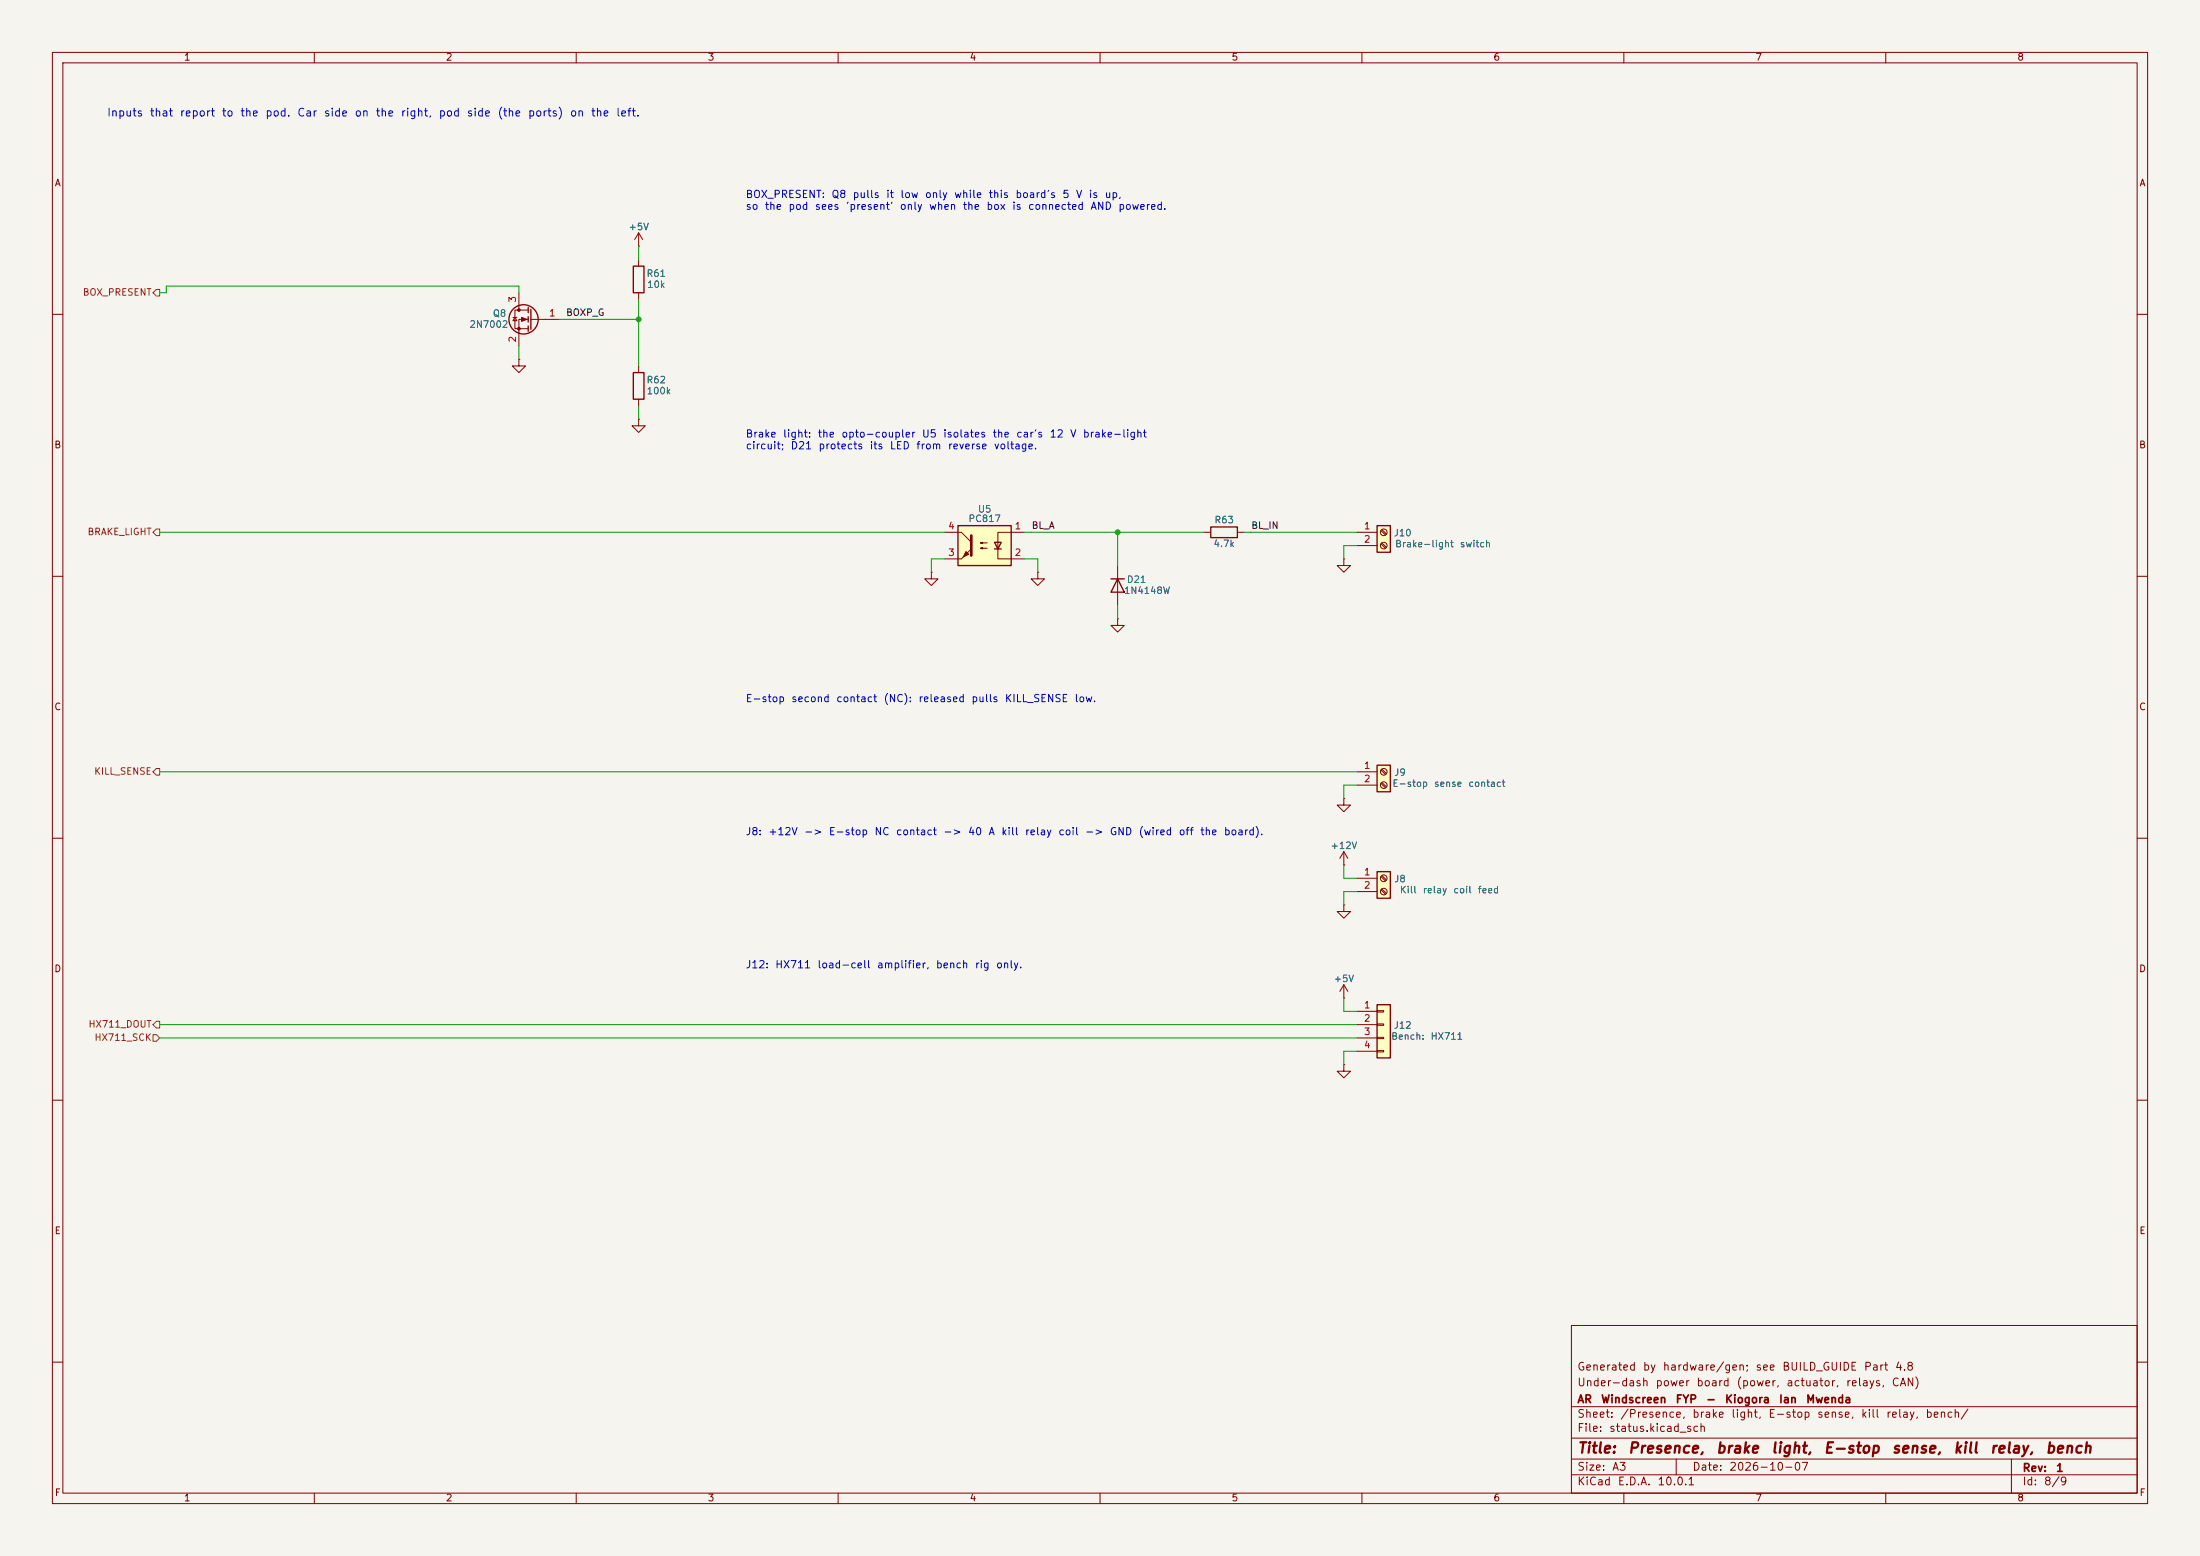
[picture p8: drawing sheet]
(kicad_sch
 (version 20250610)
 (generator "eeschema")
 (generator_version "10.0")
 (paper "A3")
 (title_block
  (title "Presence, brake light, E-stop sense, kill relay, bench")
  (date "2026-10-07")
  (rev "1")
  (company "AR Windscreen FYP - Kiogora Ian Mwenda")
  (comment 1 "Under-dash power board (power, actuator, relays, CAN)")
  (comment 2 "Generated by hardware/gen; see BUILD_GUIDE Part 4.8"))
 (lib_symbols
  (symbol "Transistor_FET:2N7002"
   (embedded_fonts no)
   (property "Reference" "Q" (at 5.08 1.905 0) (show_name no) (do_not_autoplace no) (effects (font (size 1.27 1.27)) (justify left)))
   (property "Value" "2N7002" (at 5.08 0 0) (show_name no) (do_not_autoplace no) (effects (font (size 1.27 1.27)) (justify left)))
   (property "Footprint" "Package_TO_SOT_SMD:SOT-23" (at 5.08 -1.905 0) (show_name no) (do_not_autoplace no) (hide yes) (effects (font (size 1.27 1.27)
    (italic yes)) (justify left)))
   (property "Datasheet" "https://www.onsemi.com/pub/Collateral/NDS7002A-D.PDF" (at 5.08 -3.81 0) (show_name no) (do_not_autoplace no) (hide yes) (effects (font (size 1.27 1.27)) (justify left)))
   (property "Description" "0.115A Id, 60V Vds, N-Channel MOSFET, SOT-23" (at 0 0 0) (show_name no) (do_not_autoplace no) (hide yes) (effects (font (size 1.27 1.27))))
   (pin_names
    (offset 0) (hide yes)) (exclude_from_sim no) (in_bom yes) (on_board yes)
   (in_pos_files yes)
   (duplicate_pin_numbers_are_jumpers no)
   (symbol "2N7002_0_1"
    (polyline (pts (xy 0.254 1.905) (xy 0.254 -1.905)) (stroke (width 0.254) (type default)) (fill (type none)))
    (polyline (pts (xy 0.254 0) (xy -2.54 0)) (stroke (width 0) (type default)) (fill (type none)))
    (polyline (pts (xy 0.762 2.286) (xy 0.762 1.27)) (stroke (width 0.254) (type default)) (fill (type none)))
    (polyline (pts (xy 0.762 0.508) (xy 0.762 -0.508)) (stroke (width 0.254) (type default)) (fill (type none)))
    (polyline (pts (xy 0.762 -1.27) (xy 0.762 -2.286)) (stroke (width 0.254) (type default)) (fill (type none)))
    (polyline (pts (xy 0.762 -1.778) (xy 3.302 -1.778) (xy 3.302 1.778) (xy 0.762 1.778)) (stroke (width 0) (type default)) (fill (type none)))
    (polyline (pts (xy 1.016 0) (xy 2.032 0.381) (xy 2.032 -0.381) (xy 1.016 0)) (stroke (width 0) (type default)) (fill (type outline)))
    (circle (center 1.651 0) (radius 2.794) (stroke (width 0.254) (type default)) (fill (type none)))
    (polyline (pts (xy 2.54 2.54) (xy 2.54 1.778)) (stroke (width 0) (type default)) (fill (type none)))
    (circle (center 2.54 1.778) (radius 0.254) (stroke (width 0) (type default)) (fill (type outline)))
    (circle (center 2.54 -1.778) (radius 0.254) (stroke (width 0) (type default)) (fill (type outline)))
    (polyline (pts (xy 2.54 -2.54) (xy 2.54 0) (xy 0.762 0)) (stroke (width 0) (type default)) (fill (type none)))
    (polyline (pts (xy 2.921 0.381) (xy 3.683 0.381)) (stroke (width 0) (type default)) (fill (type none)))
    (polyline (pts (xy 3.302 0.381) (xy 2.921 -0.254) (xy 3.683 -0.254) (xy 3.302 0.381)) (stroke (width 0) (type default)) (fill (type none))))
   (symbol "2N7002_1_1"
    (pin input line (at -5.08 0 0) (length 2.54) (name "G" (effects (font (size 1.27 1.27)))) (number "1" (effects (font (size 1.27 1.27)))))
    (pin passive line (at 2.54 -5.08 90) (length 2.54) (name "S" (effects (font (size 1.27 1.27)))) (number "2" (effects (font (size 1.27 1.27)))))
    (pin passive line (at 2.54 5.08 270) (length 2.54) (name "D" (effects (font (size 1.27 1.27)))) (number "3" (effects (font (size 1.27 1.27))))))
   (embedded_fonts no))
  (symbol "Device:R"
   (pin_numbers (hide yes))
   (pin_names
    (offset 0)) (exclude_from_sim no) (in_bom yes) (on_board yes)
   (in_pos_files yes)
   (duplicate_pin_numbers_are_jumpers no)
   (property "Reference" "R" (at 2.032 0 90) (show_name no) (do_not_autoplace no) (effects (font (size 1.27 1.27))))
   (property "Value" "R" (at 0 0 90) (show_name no) (do_not_autoplace no) (effects (font (size 1.27 1.27))))
   (property "Footprint" "" (at -1.778 0 90) (show_name no) (do_not_autoplace no) (hide yes) (effects (font (size 1.27 1.27))))
   (property "Datasheet" "" (at 0 0 0) (show_name no) (do_not_autoplace no) (hide yes) (effects (font (size 1.27 1.27))))
   (property "Description" "Resistor" (at 0 0 0) (show_name no) (do_not_autoplace no) (hide yes) (effects (font (size 1.27 1.27))))
   (symbol "R_0_1"
    (rectangle (start -1.016 -2.54) (end 1.016 2.54) (stroke (width 0.254) (type default)) (fill (type none))))
   (symbol "R_1_1"
    (pin passive line (at 0 3.81 270) (length 1.27) (name "" (effects (font (size 1.27 1.27)))) (number "1" (effects (font (size 1.27 1.27)))))
    (pin passive line (at 0 -3.81 90) (length 1.27) (name "" (effects (font (size 1.27 1.27)))) (number "2" (effects (font (size 1.27 1.27))))))
   (embedded_fonts no))
  (symbol "Connector:Screw_Terminal_01x02"
   (pin_names
    (offset 1.016) (hide yes)) (exclude_from_sim no) (in_bom yes) (on_board yes)
   (in_pos_files yes)
   (duplicate_pin_numbers_are_jumpers no)
   (property "Reference" "J" (at 0 2.54 0) (show_name no) (do_not_autoplace no) (effects (font (size 1.27 1.27))))
   (property "Value" "Screw_Terminal_01x02" (at 0 -5.08 0) (show_name no) (do_not_autoplace no) (effects (font (size 1.27 1.27))))
   (property "Footprint" "" (at 0 0 0) (show_name no) (do_not_autoplace no) (hide yes) (effects (font (size 1.27 1.27))))
   (property "Datasheet" "" (at 0 0 0) (show_name no) (do_not_autoplace no) (hide yes) (effects (font (size 1.27 1.27))))
   (property "Description" "Generic screw terminal, single row, 01x02, script generated (kicad-library-utils/schlib/autogen/connector/)" (at 0 0 0) (show_name no) (do_not_autoplace no) (hide yes) (effects (font (size 1.27 1.27))))
   (symbol "Screw_Terminal_01x02_1_1"
    (rectangle (start -1.27 1.27) (end 1.27 -3.81) (stroke (width 0.254) (type default)) (fill (type background)))
    (polyline (pts (xy -0.5334 0.3302) (xy 0.3302 -0.508)) (stroke (width 0.1524) (type default)) (fill (type none)))
    (polyline (pts (xy -0.5334 -2.2098) (xy 0.3302 -3.048)) (stroke (width 0.1524) (type default)) (fill (type none)))
    (polyline (pts (xy -0.3556 0.508) (xy 0.508 -0.3302)) (stroke (width 0.1524) (type default)) (fill (type none)))
    (polyline (pts (xy -0.3556 -2.032) (xy 0.508 -2.8702)) (stroke (width 0.1524) (type default)) (fill (type none)))
    (circle (center 0 0) (radius 0.635) (stroke (width 0.1524) (type default)) (fill (type none)))
    (circle (center 0 -2.54) (radius 0.635) (stroke (width 0.1524) (type default)) (fill (type none)))
    (pin passive line (at -5.08 0 0) (length 3.81) (name "Pin_1" (effects (font (size 1.27 1.27)))) (number "1" (effects (font (size 1.27 1.27)))))
    (pin passive line (at -5.08 -2.54 0) (length 3.81) (name "Pin_2" (effects (font (size 1.27 1.27)))) (number "2" (effects (font (size 1.27 1.27))))))
   (embedded_fonts no))
  (symbol "Isolator:PC817"
   (pin_names
    (offset 1.016)) (exclude_from_sim no) (in_bom yes) (on_board yes)
   (in_pos_files yes)
   (duplicate_pin_numbers_are_jumpers no)
   (property "Reference" "U" (at -5.08 5.08 0) (show_name no) (do_not_autoplace no) (effects (font (size 1.27 1.27)) (justify left)))
   (property "Value" "PC817" (at 0 5.08 0) (show_name no) (do_not_autoplace no) (effects (font (size 1.27 1.27)) (justify left)))
   (property "Footprint" "Package_DIP:DIP-4_W7.62mm" (at -5.08 -5.08 0) (show_name no) (do_not_autoplace no) (hide yes) (effects (font (size 1.27 1.27)
    (italic yes)) (justify left)))
   (property "Datasheet" "http://www.soselectronic.cz/a_info/resource/d/pc817.pdf" (at 0 0 0) (show_name no) (do_not_autoplace no) (hide yes) (effects (font (size 1.27 1.27)) (justify left)))
   (property "Description" "DC Optocoupler, Vce 35V, CTR 50-300%, DIP-4" (at 0 0 0) (show_name no) (do_not_autoplace no) (hide yes) (effects (font (size 1.27 1.27))))
   (symbol "PC817_0_1"
    (rectangle (start -5.08 3.81) (end 5.08 -3.81) (stroke (width 0.254) (type default)) (fill (type background)))
    (polyline (pts (xy -5.08 2.54) (xy -2.54 2.54) (xy -2.54 -0.635)) (stroke (width 0) (type default)) (fill (type none)))
    (polyline (pts (xy -3.175 -0.635) (xy -1.905 -0.635)) (stroke (width 0.254) (type default)) (fill (type none)))
    (polyline (pts (xy -2.54 -0.635) (xy -2.54 -2.54) (xy -5.08 -2.54)) (stroke (width 0) (type default)) (fill (type none)))
    (polyline (pts (xy -2.54 -0.635) (xy -3.175 0.635) (xy -1.905 0.635) (xy -2.54 -0.635)) (stroke (width 0.254) (type default)) (fill (type none)))
    (polyline (pts (xy -0.508 0.508) (xy 0.762 0.508) (xy 0.381 0.381) (xy 0.381 0.635) (xy 0.762 0.508)) (stroke (width 0) (type default)) (fill (type none)))
    (polyline (pts (xy -0.508 -0.508) (xy 0.762 -0.508) (xy 0.381 -0.635) (xy 0.381 -0.381) (xy 0.762 -0.508)) (stroke (width 0) (type default)) (fill (type none)))
    (polyline (pts (xy 2.54 1.905) (xy 2.54 -1.905)) (stroke (width 0.508) (type default)) (fill (type none)))
    (polyline (pts (xy 2.54 0.635) (xy 4.445 2.54)) (stroke (width 0) (type default)) (fill (type none)))
    (polyline (pts (xy 3.048 -1.651) (xy 3.556 -1.143) (xy 4.064 -2.159) (xy 3.048 -1.651)) (stroke (width 0) (type default)) (fill (type outline)))
    (polyline (pts (xy 4.445 2.54) (xy 5.08 2.54)) (stroke (width 0) (type default)) (fill (type none)))
    (polyline (pts (xy 4.445 -2.54) (xy 2.54 -0.635)) (stroke (width 0) (type default)) (fill (type outline)))
    (polyline (pts (xy 4.445 -2.54) (xy 5.08 -2.54)) (stroke (width 0) (type default)) (fill (type none))))
   (symbol "PC817_1_1"
    (pin passive line (at -7.62 2.54 0) (length 2.54) (name "" (effects (font (size 1.27 1.27)))) (number "1" (effects (font (size 1.27 1.27)))))
    (pin passive line (at -7.62 -2.54 0) (length 2.54) (name "" (effects (font (size 1.27 1.27)))) (number "2" (effects (font (size 1.27 1.27)))))
    (pin passive line (at 7.62 -2.54 180) (length 2.54) (name "" (effects (font (size 1.27 1.27)))) (number "3" (effects (font (size 1.27 1.27)))))
    (pin passive line (at 7.62 2.54 180) (length 2.54) (name "" (effects (font (size 1.27 1.27)))) (number "4" (effects (font (size 1.27 1.27))))))
   (embedded_fonts no))
  (symbol "Device:D"
   (pin_numbers (hide yes))
   (pin_names
    (offset 1.016) (hide yes)) (exclude_from_sim no) (in_bom yes) (on_board yes)
   (in_pos_files yes)
   (duplicate_pin_numbers_are_jumpers no)
   (property "Reference" "D" (at 0 2.54 0) (show_name no) (do_not_autoplace no) (effects (font (size 1.27 1.27))))
   (property "Value" "D" (at 0 -2.54 0) (show_name no) (do_not_autoplace no) (effects (font (size 1.27 1.27))))
   (property "Footprint" "" (at 0 0 0) (show_name no) (do_not_autoplace no) (hide yes) (effects (font (size 1.27 1.27))))
   (property "Datasheet" "" (at 0 0 0) (show_name no) (do_not_autoplace no) (hide yes) (effects (font (size 1.27 1.27))))
   (property "Description" "Diode" (at 0 0 0) (show_name no) (do_not_autoplace no) (hide yes) (effects (font (size 1.27 1.27))))
   (property "Sim.Device" "D" (at 0 0 0) (show_name no) (do_not_autoplace no) (hide yes) (effects (font (size 1.27 1.27))))
   (property "Sim.Pins" "1=K 2=A" (at 0 0 0) (show_name no) (do_not_autoplace no) (hide yes) (effects (font (size 1.27 1.27))))
   (symbol "D_0_1"
    (polyline (pts (xy -1.27 1.27) (xy -1.27 -1.27)) (stroke (width 0.254) (type default)) (fill (type none)))
    (polyline (pts (xy 1.27 1.27) (xy 1.27 -1.27) (xy -1.27 0) (xy 1.27 1.27)) (stroke (width 0.254) (type default)) (fill (type none)))
    (polyline (pts (xy 1.27 0) (xy -1.27 0)) (stroke (width 0) (type default)) (fill (type none))))
   (symbol "D_1_1"
    (pin passive line (at -3.81 0 0) (length 2.54) (name "K" (effects (font (size 1.27 1.27)))) (number "1" (effects (font (size 1.27 1.27)))))
    (pin passive line (at 3.81 0 180) (length 2.54) (name "A" (effects (font (size 1.27 1.27)))) (number "2" (effects (font (size 1.27 1.27))))))
   (embedded_fonts no))
  (symbol "Connector_Generic:Conn_01x04"
   (pin_names
    (offset 1.016) (hide yes)) (exclude_from_sim no) (in_bom yes) (on_board yes)
   (in_pos_files yes)
   (duplicate_pin_numbers_are_jumpers no)
   (property "Reference" "J" (at 0 5.08 0) (show_name no) (do_not_autoplace no) (effects (font (size 1.27 1.27))))
   (property "Value" "Conn_01x04" (at 0 -7.62 0) (show_name no) (do_not_autoplace no) (effects (font (size 1.27 1.27))))
   (property "Footprint" "" (at 0 0 0) (show_name no) (do_not_autoplace no) (hide yes) (effects (font (size 1.27 1.27))))
   (property "Datasheet" "" (at 0 0 0) (show_name no) (do_not_autoplace no) (hide yes) (effects (font (size 1.27 1.27))))
   (property "Description" "Generic connector, single row, 01x04, script generated (kicad-library-utils/schlib/autogen/connector/)" (at 0 0 0) (show_name no) (do_not_autoplace no) (hide yes) (effects (font (size 1.27 1.27))))
   (symbol "Conn_01x04_1_1"
    (rectangle (start -1.27 3.81) (end 1.27 -6.35) (stroke (width 0.254) (type default)) (fill (type background)))
    (rectangle (start -1.27 2.667) (end 0 2.413) (stroke (width 0.1524) (type default)) (fill (type none)))
    (rectangle (start -1.27 0.127) (end 0 -0.127) (stroke (width 0.1524) (type default)) (fill (type none)))
    (rectangle (start -1.27 -2.413) (end 0 -2.667) (stroke (width 0.1524) (type default)) (fill (type none)))
    (rectangle (start -1.27 -4.953) (end 0 -5.207) (stroke (width 0.1524) (type default)) (fill (type none)))
    (pin passive line (at -5.08 2.54 0) (length 3.81) (name "Pin_1" (effects (font (size 1.27 1.27)))) (number "1" (effects (font (size 1.27 1.27)))))
    (pin passive line (at -5.08 0 0) (length 3.81) (name "Pin_2" (effects (font (size 1.27 1.27)))) (number "2" (effects (font (size 1.27 1.27)))))
    (pin passive line (at -5.08 -2.54 0) (length 3.81) (name "Pin_3" (effects (font (size 1.27 1.27)))) (number "3" (effects (font (size 1.27 1.27)))))
    (pin passive line (at -5.08 -5.08 0) (length 3.81) (name "Pin_4" (effects (font (size 1.27 1.27)))) (number "4" (effects (font (size 1.27 1.27))))))
   (embedded_fonts no))
  (symbol "power:GND"
   (power global)
   (pin_numbers (hide yes))
   (pin_names
    (offset 0) (hide yes)) (exclude_from_sim no) (in_bom yes) (on_board yes)
   (in_pos_files yes)
   (duplicate_pin_numbers_are_jumpers no)
   (property "Reference" "#PWR" (at 0 -6.35 0) (show_name no) (do_not_autoplace no) (hide yes) (effects (font (size 1.27 1.27))))
   (property "Value" "GND" (at 0 -3.81 0) (show_name no) (do_not_autoplace no) (effects (font (size 1.27 1.27))))
   (property "Footprint" "" (at 0 0 0) (show_name no) (do_not_autoplace no) (hide yes) (effects (font (size 1.27 1.27))))
   (property "Datasheet" "" (at 0 0 0) (show_name no) (do_not_autoplace no) (hide yes) (effects (font (size 1.27 1.27))))
   (property "Description" "Power symbol creates a global label with name \"GND\" , ground" (at 0 0 0) (show_name no) (do_not_autoplace no) (hide yes) (effects (font (size 1.27 1.27))))
   (symbol "GND_0_1"
    (polyline (pts (xy 0 0) (xy 0 -1.27) (xy 1.27 -1.27) (xy 0 -2.54) (xy -1.27 -1.27) (xy 0 -1.27)) (stroke (width 0) (type default)) (fill (type none))))
   (symbol "GND_1_1"
    (pin power_in line (at 0 0 270) (length 0) (name "" (effects (font (size 1.27 1.27)))) (number "1" (effects (font (size 1.27 1.27))))))
   (embedded_fonts no))
  (symbol "power:+5V"
   (power global)
   (pin_numbers (hide yes))
   (pin_names
    (offset 0) (hide yes)) (exclude_from_sim no) (in_bom yes) (on_board yes)
   (in_pos_files yes)
   (duplicate_pin_numbers_are_jumpers no)
   (property "Reference" "#PWR" (at 0 -3.81 0) (show_name no) (do_not_autoplace no) (hide yes) (effects (font (size 1.27 1.27))))
   (property "Value" "+5V" (at 0 3.556 0) (show_name no) (do_not_autoplace no) (effects (font (size 1.27 1.27))))
   (property "Footprint" "" (at 0 0 0) (show_name no) (do_not_autoplace no) (hide yes) (effects (font (size 1.27 1.27))))
   (property "Datasheet" "" (at 0 0 0) (show_name no) (do_not_autoplace no) (hide yes) (effects (font (size 1.27 1.27))))
   (property "Description" "Power symbol creates a global label with name \"+5V\"" (at 0 0 0) (show_name no) (do_not_autoplace no) (hide yes) (effects (font (size 1.27 1.27))))
   (symbol "+5V_0_1"
    (polyline (pts (xy -0.762 1.27) (xy 0 2.54)) (stroke (width 0) (type default)) (fill (type none)))
    (polyline (pts (xy 0 2.54) (xy 0.762 1.27)) (stroke (width 0) (type default)) (fill (type none)))
    (polyline (pts (xy 0 0) (xy 0 2.54)) (stroke (width 0) (type default)) (fill (type none))))
   (symbol "+5V_1_1"
    (pin power_in line (at 0 0 90) (length 0) (name "" (effects (font (size 1.27 1.27)))) (number "1" (effects (font (size 1.27 1.27))))))
   (embedded_fonts no))
  (symbol "power:+12V"
   (power global)
   (pin_numbers (hide yes))
   (pin_names
    (offset 0) (hide yes)) (exclude_from_sim no) (in_bom yes) (on_board yes)
   (in_pos_files yes)
   (duplicate_pin_numbers_are_jumpers no)
   (property "Reference" "#PWR" (at 0 -3.81 0) (show_name no) (do_not_autoplace no) (hide yes) (effects (font (size 1.27 1.27))))
   (property "Value" "+12V" (at 0 3.556 0) (show_name no) (do_not_autoplace no) (effects (font (size 1.27 1.27))))
   (property "Footprint" "" (at 0 0 0) (show_name no) (do_not_autoplace no) (hide yes) (effects (font (size 1.27 1.27))))
   (property "Datasheet" "" (at 0 0 0) (show_name no) (do_not_autoplace no) (hide yes) (effects (font (size 1.27 1.27))))
   (property "Description" "Power symbol creates a global label with name \"+12V\"" (at 0 0 0) (show_name no) (do_not_autoplace no) (hide yes) (effects (font (size 1.27 1.27))))
   (symbol "+12V_0_1"
    (polyline (pts (xy -0.762 1.27) (xy 0 2.54)) (stroke (width 0) (type default)) (fill (type none)))
    (polyline (pts (xy 0 2.54) (xy 0.762 1.27)) (stroke (width 0) (type default)) (fill (type none)))
    (polyline (pts (xy 0 0) (xy 0 2.54)) (stroke (width 0) (type default)) (fill (type none))))
   (symbol "+12V_1_1"
    (pin power_in line (at 0 0 90) (length 0) (name "" (effects (font (size 1.27 1.27)))) (number "1" (effects (font (size 1.27 1.27))))))
   (embedded_fonts no)))
 (text "Inputs that report to the pod. Car side on the right, pod side (the ports) on the left."
  (exclude_from_sim no)
  (at 20.32 22.86 0)
  (effects (font (size 1.5 1.5)) (justify left bottom)))
 (text "BOX_PRESENT: Q8 pulls it low only while this board's 5 V is up,\nso the pod sees 'present' only when the box is connected AND powered."
  (exclude_from_sim no)
  (at 142.24 40.64 0)
  (effects (font (size 1.4 1.4)) (justify left bottom)))
 (text "Brake light: the opto-coupler U5 isolates the car's 12 V brake-light\ncircuit; D21 protects its LED from reverse voltage."
  (exclude_from_sim no)
  (at 142.24 86.36 0)
  (effects (font (size 1.4 1.4)) (justify left bottom)))
 (text "E-stop second contact (NC): released pulls KILL_SENSE low."
  (exclude_from_sim no)
  (at 142.24 134.62 0)
  (effects (font (size 1.4 1.4)) (justify left bottom)))
 (text "J8: +12V -> E-stop NC contact -> 40 A kill relay coil -> GND (wired off the board)."
  (exclude_from_sim no)
  (at 142.24 160.02 0)
  (effects (font (size 1.4 1.4)) (justify left bottom)))
 (text "J12: HX711 load-cell amplifier, bench rig only."
  (exclude_from_sim no)
  (at 142.24 185.42 0)
  (effects (font (size 1.4 1.4)) (justify left bottom)))
 (symbol
  (lib_id "Transistor_FET:2N7002")
  (at 101.6 60.96 0)
  (mirror y)
  (unit 1)
  (exclude_from_sim no)
  (in_bom yes)
  (on_board yes)
  (dnp no)
  (property "Reference" "Q8" (at 95.339 59.91 0) (effects (font (size 1.27 1.27))))
  (property "Value" "2N7002" (at 93.307 62.01 0) (effects (font (size 1.27 1.27))))
  (property "Footprint" "Package_TO_SOT_SMD:SOT-23" (at 101.6 60.96 0) (hide yes) (effects (font (size 1.27 1.27))))
  (property "Datasheet" "" (at 101.6 60.96 0) (hide yes) (effects (font (size 1.27 1.27))))
  (property "Description" "" (at 101.6 60.96 0) (hide yes) (effects (font (size 1.27 1.27))))
  (pin "1")
  (pin "2")
  (pin "3"))
 (symbol
  (lib_id "Device:R")
  (at 121.92 53.34 0)
  (unit 1)
  (exclude_from_sim no)
  (in_bom yes)
  (on_board yes)
  (dnp no)
  (property "Reference" "R61" (at 125.26 52.29 0) (effects (font (size 1.27 1.27))))
  (property "Value" "10k" (at 125.26 54.39 0) (effects (font (size 1.27 1.27))))
  (property "Footprint" "Resistor_SMD:R_0805_2012Metric" (at 121.92 53.34 0) (hide yes) (effects (font (size 1.27 1.27))))
  (property "Datasheet" "" (at 121.92 53.34 0) (hide yes) (effects (font (size 1.27 1.27))))
  (property "Description" "present = connected AND powered" (at 121.92 53.34 0) (hide yes) (effects (font (size 1.27 1.27))))
  (pin "1")
  (pin "2"))
 (symbol
  (lib_id "Device:R")
  (at 121.92 73.66 0)
  (unit 1)
  (exclude_from_sim no)
  (in_bom yes)
  (on_board yes)
  (dnp no)
  (property "Reference" "R62" (at 125.26 72.61 0) (effects (font (size 1.27 1.27))))
  (property "Value" "100k" (at 125.768 74.71 0) (effects (font (size 1.27 1.27))))
  (property "Footprint" "Resistor_SMD:R_0805_2012Metric" (at 121.92 73.66 0) (hide yes) (effects (font (size 1.27 1.27))))
  (property "Datasheet" "" (at 121.92 73.66 0) (hide yes) (effects (font (size 1.27 1.27))))
  (property "Description" "" (at 121.92 73.66 0) (hide yes) (effects (font (size 1.27 1.27))))
  (pin "1")
  (pin "2"))
 (symbol
  (lib_id "Connector:Screw_Terminal_01x02")
  (at 264.16 101.6 0)
  (unit 1)
  (exclude_from_sim no)
  (in_bom yes)
  (on_board yes)
  (dnp no)
  (property "Reference" "J10" (at 267.754 101.82 0) (effects (font (size 1.27 1.27))))
  (property "Value" "Brake-light switch" (at 275.374 103.92 0) (effects (font (size 1.27 1.27))))
  (property "Footprint" "TerminalBlock_Phoenix:TerminalBlock_Phoenix_MKDS-1,5-2-5.08_1x02_P5.08mm_Horizontal" (at 264.16 101.6 0) (hide yes) (effects (font (size 1.27 1.27))))
  (property "Datasheet" "" (at 264.16 101.6 0) (hide yes) (effects (font (size 1.27 1.27))))
  (property "Description" "" (at 264.16 101.6 0) (hide yes) (effects (font (size 1.27 1.27))))
  (pin "1")
  (pin "2"))
 (symbol
  (lib_id "Device:R")
  (at 233.68 101.6 270)
  (unit 1)
  (exclude_from_sim no)
  (in_bom yes)
  (on_board yes)
  (dnp no)
  (property "Reference" "R63" (at 233.68 99.334 90) (effects (font (size 1.27 1.27))))
  (property "Value" "4.7k" (at 233.68 103.866 90) (effects (font (size 1.27 1.27))))
  (property "Footprint" "Resistor_SMD:R_0805_2012Metric" (at 233.68 101.6 0) (hide yes) (effects (font (size 1.27 1.27))))
  (property "Datasheet" "" (at 233.68 101.6 0) (hide yes) (effects (font (size 1.27 1.27))))
  (property "Description" "~2.3 mA LED current at 12 V; 4.7k keeps a 24 V jump-start within 0805" (at 233.68 101.6 0) (hide yes) (effects (font (size 1.27 1.27))))
  (pin "1")
  (pin "2"))
 (symbol
  (lib_id "Isolator:PC817")
  (at 187.96 104.14 0)
  (mirror y)
  (unit 1)
  (exclude_from_sim no)
  (in_bom yes)
  (on_board yes)
  (dnp no)
  (property "Reference" "U5" (at 187.96 97.28 0) (effects (font (size 1.27 1.27))))
  (property "Value" "PC817" (at 187.96 99.08 0) (effects (font (size 1.27 1.27))))
  (property "Footprint" "Package_DIP:DIP-4_W7.62mm" (at 187.96 104.14 0) (hide yes) (effects (font (size 1.27 1.27))))
  (property "Datasheet" "" (at 187.96 104.14 0) (hide yes) (effects (font (size 1.27 1.27))))
  (property "Description" "" (at 187.96 104.14 0) (hide yes) (effects (font (size 1.27 1.27))))
  (pin "1")
  (pin "2")
  (pin "3")
  (pin "4"))
 (symbol
  (lib_id "Device:D")
  (at 213.36 111.76 270)
  (unit 1)
  (exclude_from_sim no)
  (in_bom yes)
  (on_board yes)
  (dnp no)
  (property "Reference" "D21" (at 216.954 110.71 90) (effects (font (size 1.27 1.27))))
  (property "Value" "1N4148W" (at 218.986 112.81 90) (effects (font (size 1.27 1.27))))
  (property "Footprint" "Diode_SMD:D_SOD-123" (at 213.36 111.76 0) (hide yes) (effects (font (size 1.27 1.27))))
  (property "Datasheet" "" (at 213.36 111.76 0) (hide yes) (effects (font (size 1.27 1.27))))
  (property "Description" "reverse protection for the opto LED" (at 213.36 111.76 0) (hide yes) (effects (font (size 1.27 1.27))))
  (pin "1")
  (pin "2"))
 (symbol
  (lib_id "Connector:Screw_Terminal_01x02")
  (at 264.16 147.32 0)
  (unit 1)
  (exclude_from_sim no)
  (in_bom yes)
  (on_board yes)
  (dnp no)
  (property "Reference" "J9" (at 267.246 147.54 0) (effects (font (size 1.27 1.27))))
  (property "Value" "E-stop sense contact" (at 276.39 149.64 0) (effects (font (size 1.27 1.27))))
  (property "Footprint" "TerminalBlock_Phoenix:TerminalBlock_Phoenix_MKDS-1,5-2-5.08_1x02_P5.08mm_Horizontal" (at 264.16 147.32 0) (hide yes) (effects (font (size 1.27 1.27))))
  (property "Datasheet" "" (at 264.16 147.32 0) (hide yes) (effects (font (size 1.27 1.27))))
  (property "Description" "E-stop second contact block, NC: closed (released) pulls KILL_SENSE low" (at 264.16 147.32 0) (hide yes) (effects (font (size 1.27 1.27))))
  (pin "1")
  (pin "2"))
 (symbol
  (lib_id "Connector:Screw_Terminal_01x02")
  (at 264.16 167.64 0)
  (unit 1)
  (exclude_from_sim no)
  (in_bom yes)
  (on_board yes)
  (dnp no)
  (property "Reference" "J8" (at 267.246 167.86 0) (effects (font (size 1.27 1.27))))
  (property "Value" "Kill relay coil feed" (at 276.39 169.96 0) (effects (font (size 1.27 1.27))))
  (property "Footprint" "TerminalBlock_Phoenix:TerminalBlock_Phoenix_MKDS-1,5-2-5.08_1x02_P5.08mm_Horizontal" (at 264.16 167.64 0) (hide yes) (effects (font (size 1.27 1.27))))
  (property "Datasheet" "" (at 264.16 167.64 0) (hide yes) (effects (font (size 1.27 1.27))))
  (property "Description" "+12V -> E-stop NC contact -> 40 A relay coil -> GND (off-board wiring)" (at 264.16 167.64 0) (hide yes) (effects (font (size 1.27 1.27))))
  (pin "1")
  (pin "2"))
 (symbol
  (lib_id "Connector_Generic:Conn_01x04")
  (at 264.16 195.58 0)
  (unit 1)
  (exclude_from_sim no)
  (in_bom yes)
  (on_board yes)
  (dnp no)
  (property "Reference" "J12" (at 267.754 195.8 0) (effects (font (size 1.27 1.27))))
  (property "Value" "Bench: HX711" (at 272.326 197.9 0) (effects (font (size 1.27 1.27))))
  (property "Footprint" "Connector_PinHeader_2.54mm:PinHeader_1x04_P2.54mm_Vertical" (at 264.16 195.58 0) (hide yes) (effects (font (size 1.27 1.27))))
  (property "Datasheet" "" (at 264.16 195.58 0) (hide yes) (effects (font (size 1.27 1.27))))
  (property "Description" "load-cell amplifier on the bench rig only" (at 264.16 195.58 0) (hide yes) (effects (font (size 1.27 1.27))))
  (pin "1")
  (pin "2")
  (pin "3")
  (pin "4"))
 (wire
  (pts (xy 99.06 66.04) (xy 99.06 68.58))
  (stroke (width 0) (type default)))
 (symbol
  (lib_id "power:GND")
  (at 99.06 68.58 0)
  (unit 1)
  (exclude_from_sim no)
  (in_bom yes)
  (on_board yes)
  (dnp no)
  (property "Reference" "#PWR072" (at 99.06 68.58 0) (hide yes) (effects (font (size 1.27 1.27))))
  (property "Value" "GND" (at 99.06 64.98 0) (hide yes) (effects (font (size 1.27 1.27))))
  (property "Footprint" "" (at 99.06 68.58 0) (hide yes) (effects (font (size 1.27 1.27))))
  (property "Datasheet" "" (at 99.06 68.58 0) (hide yes) (effects (font (size 1.27 1.27))))
  (pin "1"))
 (wire
  (pts (xy 121.92 49.53) (xy 121.92 46.99))
  (stroke (width 0) (type default)))
 (symbol
  (lib_id "power:+5V")
  (at 121.92 46.99 0)
  (unit 1)
  (exclude_from_sim no)
  (in_bom yes)
  (on_board yes)
  (dnp no)
  (property "Reference" "#PWR073" (at 121.92 46.99 0) (hide yes) (effects (font (size 1.27 1.27))))
  (property "Value" "+5V" (at 121.92 43.39 0) (effects (font (size 1.27 1.27))))
  (property "Footprint" "" (at 121.92 46.99 0) (hide yes) (effects (font (size 1.27 1.27))))
  (property "Datasheet" "" (at 121.92 46.99 0) (hide yes) (effects (font (size 1.27 1.27))))
  (pin "1"))
 (wire
  (pts (xy 121.92 77.47) (xy 121.92 80.01))
  (stroke (width 0) (type default)))
 (symbol
  (lib_id "power:GND")
  (at 121.92 80.01 0)
  (unit 1)
  (exclude_from_sim no)
  (in_bom yes)
  (on_board yes)
  (dnp no)
  (property "Reference" "#PWR074" (at 121.92 80.01 0) (hide yes) (effects (font (size 1.27 1.27))))
  (property "Value" "GND" (at 121.92 76.41 0) (hide yes) (effects (font (size 1.27 1.27))))
  (property "Footprint" "" (at 121.92 80.01 0) (hide yes) (effects (font (size 1.27 1.27))))
  (property "Datasheet" "" (at 121.92 80.01 0) (hide yes) (effects (font (size 1.27 1.27))))
  (pin "1"))
 (wire
  (pts (xy 259.08 104.14) (xy 256.54 104.14))
  (stroke (width 0) (type default)))
 (wire
  (pts (xy 256.54 104.14) (xy 256.54 106.68))
  (stroke (width 0) (type default)))
 (symbol
  (lib_id "power:GND")
  (at 256.54 106.68 0)
  (unit 1)
  (exclude_from_sim no)
  (in_bom yes)
  (on_board yes)
  (dnp no)
  (property "Reference" "#PWR075" (at 256.54 106.68 0) (hide yes) (effects (font (size 1.27 1.27))))
  (property "Value" "GND" (at 256.54 103.08 0) (hide yes) (effects (font (size 1.27 1.27))))
  (property "Footprint" "" (at 256.54 106.68 0) (hide yes) (effects (font (size 1.27 1.27))))
  (property "Datasheet" "" (at 256.54 106.68 0) (hide yes) (effects (font (size 1.27 1.27))))
  (pin "1"))
 (wire
  (pts (xy 195.58 106.68) (xy 198.12 106.68))
  (stroke (width 0) (type default)))
 (wire
  (pts (xy 198.12 106.68) (xy 198.12 109.22))
  (stroke (width 0) (type default)))
 (symbol
  (lib_id "power:GND")
  (at 198.12 109.22 0)
  (unit 1)
  (exclude_from_sim no)
  (in_bom yes)
  (on_board yes)
  (dnp no)
  (property "Reference" "#PWR076" (at 198.12 109.22 0) (hide yes) (effects (font (size 1.27 1.27))))
  (property "Value" "GND" (at 198.12 105.62 0) (hide yes) (effects (font (size 1.27 1.27))))
  (property "Footprint" "" (at 198.12 109.22 0) (hide yes) (effects (font (size 1.27 1.27))))
  (property "Datasheet" "" (at 198.12 109.22 0) (hide yes) (effects (font (size 1.27 1.27))))
  (pin "1"))
 (wire
  (pts (xy 180.34 106.68) (xy 177.8 106.68))
  (stroke (width 0) (type default)))
 (wire
  (pts (xy 177.8 106.68) (xy 177.8 109.22))
  (stroke (width 0) (type default)))
 (symbol
  (lib_id "power:GND")
  (at 177.8 109.22 0)
  (unit 1)
  (exclude_from_sim no)
  (in_bom yes)
  (on_board yes)
  (dnp no)
  (property "Reference" "#PWR077" (at 177.8 109.22 0) (hide yes) (effects (font (size 1.27 1.27))))
  (property "Value" "GND" (at 177.8 105.62 0) (hide yes) (effects (font (size 1.27 1.27))))
  (property "Footprint" "" (at 177.8 109.22 0) (hide yes) (effects (font (size 1.27 1.27))))
  (property "Datasheet" "" (at 177.8 109.22 0) (hide yes) (effects (font (size 1.27 1.27))))
  (pin "1"))
 (wire
  (pts (xy 213.36 115.57) (xy 213.36 118.11))
  (stroke (width 0) (type default)))
 (symbol
  (lib_id "power:GND")
  (at 213.36 118.11 0)
  (unit 1)
  (exclude_from_sim no)
  (in_bom yes)
  (on_board yes)
  (dnp no)
  (property "Reference" "#PWR078" (at 213.36 118.11 0) (hide yes) (effects (font (size 1.27 1.27))))
  (property "Value" "GND" (at 213.36 114.51 0) (hide yes) (effects (font (size 1.27 1.27))))
  (property "Footprint" "" (at 213.36 118.11 0) (hide yes) (effects (font (size 1.27 1.27))))
  (property "Datasheet" "" (at 213.36 118.11 0) (hide yes) (effects (font (size 1.27 1.27))))
  (pin "1"))
 (wire
  (pts (xy 259.08 149.86) (xy 256.54 149.86))
  (stroke (width 0) (type default)))
 (wire
  (pts (xy 256.54 149.86) (xy 256.54 152.4))
  (stroke (width 0) (type default)))
 (symbol
  (lib_id "power:GND")
  (at 256.54 152.4 0)
  (unit 1)
  (exclude_from_sim no)
  (in_bom yes)
  (on_board yes)
  (dnp no)
  (property "Reference" "#PWR079" (at 256.54 152.4 0) (hide yes) (effects (font (size 1.27 1.27))))
  (property "Value" "GND" (at 256.54 148.8 0) (hide yes) (effects (font (size 1.27 1.27))))
  (property "Footprint" "" (at 256.54 152.4 0) (hide yes) (effects (font (size 1.27 1.27))))
  (property "Datasheet" "" (at 256.54 152.4 0) (hide yes) (effects (font (size 1.27 1.27))))
  (pin "1"))
 (wire
  (pts (xy 259.08 167.64) (xy 256.54 167.64))
  (stroke (width 0) (type default)))
 (wire
  (pts (xy 256.54 167.64) (xy 256.54 165.1))
  (stroke (width 0) (type default)))
 (symbol
  (lib_id "power:+12V")
  (at 256.54 165.1 0)
  (unit 1)
  (exclude_from_sim no)
  (in_bom yes)
  (on_board yes)
  (dnp no)
  (property "Reference" "#PWR080" (at 256.54 165.1 0) (hide yes) (effects (font (size 1.27 1.27))))
  (property "Value" "+12V" (at 256.54 161.5 0) (effects (font (size 1.27 1.27))))
  (property "Footprint" "" (at 256.54 165.1 0) (hide yes) (effects (font (size 1.27 1.27))))
  (property "Datasheet" "" (at 256.54 165.1 0) (hide yes) (effects (font (size 1.27 1.27))))
  (pin "1"))
 (wire
  (pts (xy 259.08 170.18) (xy 256.54 170.18))
  (stroke (width 0) (type default)))
 (wire
  (pts (xy 256.54 170.18) (xy 256.54 172.72))
  (stroke (width 0) (type default)))
 (symbol
  (lib_id "power:GND")
  (at 256.54 172.72 0)
  (unit 1)
  (exclude_from_sim no)
  (in_bom yes)
  (on_board yes)
  (dnp no)
  (property "Reference" "#PWR081" (at 256.54 172.72 0) (hide yes) (effects (font (size 1.27 1.27))))
  (property "Value" "GND" (at 256.54 169.12 0) (hide yes) (effects (font (size 1.27 1.27))))
  (property "Footprint" "" (at 256.54 172.72 0) (hide yes) (effects (font (size 1.27 1.27))))
  (property "Datasheet" "" (at 256.54 172.72 0) (hide yes) (effects (font (size 1.27 1.27))))
  (pin "1"))
 (wire
  (pts (xy 259.08 193.04) (xy 256.54 193.04))
  (stroke (width 0) (type default)))
 (wire
  (pts (xy 256.54 193.04) (xy 256.54 190.5))
  (stroke (width 0) (type default)))
 (symbol
  (lib_id "power:+5V")
  (at 256.54 190.5 0)
  (unit 1)
  (exclude_from_sim no)
  (in_bom yes)
  (on_board yes)
  (dnp no)
  (property "Reference" "#PWR082" (at 256.54 190.5 0) (hide yes) (effects (font (size 1.27 1.27))))
  (property "Value" "+5V" (at 256.54 186.9 0) (effects (font (size 1.27 1.27))))
  (property "Footprint" "" (at 256.54 190.5 0) (hide yes) (effects (font (size 1.27 1.27))))
  (property "Datasheet" "" (at 256.54 190.5 0) (hide yes) (effects (font (size 1.27 1.27))))
  (pin "1"))
 (wire
  (pts (xy 259.08 200.66) (xy 256.54 200.66))
  (stroke (width 0) (type default)))
 (wire
  (pts (xy 256.54 200.66) (xy 256.54 203.2))
  (stroke (width 0) (type default)))
 (symbol
  (lib_id "power:GND")
  (at 256.54 203.2 0)
  (unit 1)
  (exclude_from_sim no)
  (in_bom yes)
  (on_board yes)
  (dnp no)
  (property "Reference" "#PWR083" (at 256.54 203.2 0) (hide yes) (effects (font (size 1.27 1.27))))
  (property "Value" "GND" (at 256.54 199.6 0) (hide yes) (effects (font (size 1.27 1.27))))
  (property "Footprint" "" (at 256.54 203.2 0) (hide yes) (effects (font (size 1.27 1.27))))
  (property "Datasheet" "" (at 256.54 203.2 0) (hide yes) (effects (font (size 1.27 1.27))))
  (pin "1"))
 (hierarchical_label "BOX_PRESENT"
  (shape output)
  (at 30.48 55.88 180)
  (effects (font (size 1.27 1.27)) (justify right)))
 (hierarchical_label "BRAKE_LIGHT"
  (shape output)
  (at 30.48 101.6 180)
  (effects (font (size 1.27 1.27)) (justify right)))
 (hierarchical_label "HX711_DOUT"
  (shape output)
  (at 30.48 195.58 180)
  (effects (font (size 1.27 1.27)) (justify right)))
 (hierarchical_label "HX711_SCK"
  (shape input)
  (at 30.48 198.12 180)
  (effects (font (size 1.27 1.27)) (justify right)))
 (hierarchical_label "KILL_SENSE"
  (shape output)
  (at 30.48 147.32 180)
  (effects (font (size 1.27 1.27)) (justify right)))
 (label "BL_IN"
  (at 238.76 101.6 0)
  (effects (font (size 1.27 1.27)) (justify left bottom)))
 (label "BOXP_G"
  (at 107.95 60.96 0)
  (effects (font (size 1.27 1.27)) (justify left bottom)))
 (label "BL_A"
  (at 196.85 101.6 0)
  (effects (font (size 1.27 1.27)) (justify left bottom)))
 (wire
  (pts (xy 237.49 101.6) (xy 238.76 101.6))
  (stroke (width 0) (type default)))
 (wire
  (pts (xy 238.76 101.6) (xy 259.08 101.6))
  (stroke (width 0) (type default)))
 (wire
  (pts (xy 106.68 60.96) (xy 107.95 60.96))
  (stroke (width 0) (type default)))
 (wire
  (pts (xy 107.95 60.96) (xy 121.92 60.96))
  (stroke (width 0) (type default)))
 (wire
  (pts (xy 121.92 57.15) (xy 121.92 60.96))
  (stroke (width 0) (type default)))
 (wire
  (pts (xy 121.92 60.96) (xy 121.92 69.85))
  (stroke (width 0) (type default)))
 (junction
  (at 121.92 60.96)
  (diameter 0)
  (color 0 0 0 0))
 (wire
  (pts (xy 195.58 101.6) (xy 196.85 101.6))
  (stroke (width 0) (type default)))
 (wire
  (pts (xy 196.85 101.6) (xy 213.36 101.6))
  (stroke (width 0) (type default)))
 (wire
  (pts (xy 213.36 101.6) (xy 213.36 107.95))
  (stroke (width 0) (type default)))
 (wire
  (pts (xy 213.36 101.6) (xy 229.87 101.6))
  (stroke (width 0) (type default)))
 (junction
  (at 213.36 101.6)
  (diameter 0)
  (color 0 0 0 0))
 (wire
  (pts (xy 30.48 55.88) (xy 31.75 55.88))
  (stroke (width 0) (type default)))
 (wire
  (pts (xy 31.75 54.61) (xy 31.75 55.88))
  (stroke (width 0) (type default)))
 (wire
  (pts (xy 31.75 54.61) (xy 99.06 54.61))
  (stroke (width 0) (type default)))
 (wire
  (pts (xy 99.06 54.61) (xy 99.06 55.88))
  (stroke (width 0) (type default)))
 (wire
  (pts (xy 30.48 101.6) (xy 180.34 101.6))
  (stroke (width 0) (type default)))
 (wire
  (pts (xy 30.48 195.58) (xy 259.08 195.58))
  (stroke (width 0) (type default)))
 (wire
  (pts (xy 30.48 198.12) (xy 259.08 198.12))
  (stroke (width 0) (type default)))
 (wire
  (pts (xy 30.48 147.32) (xy 259.08 147.32))
  (stroke (width 0) (type default)))
 (embedded_fonts no))
